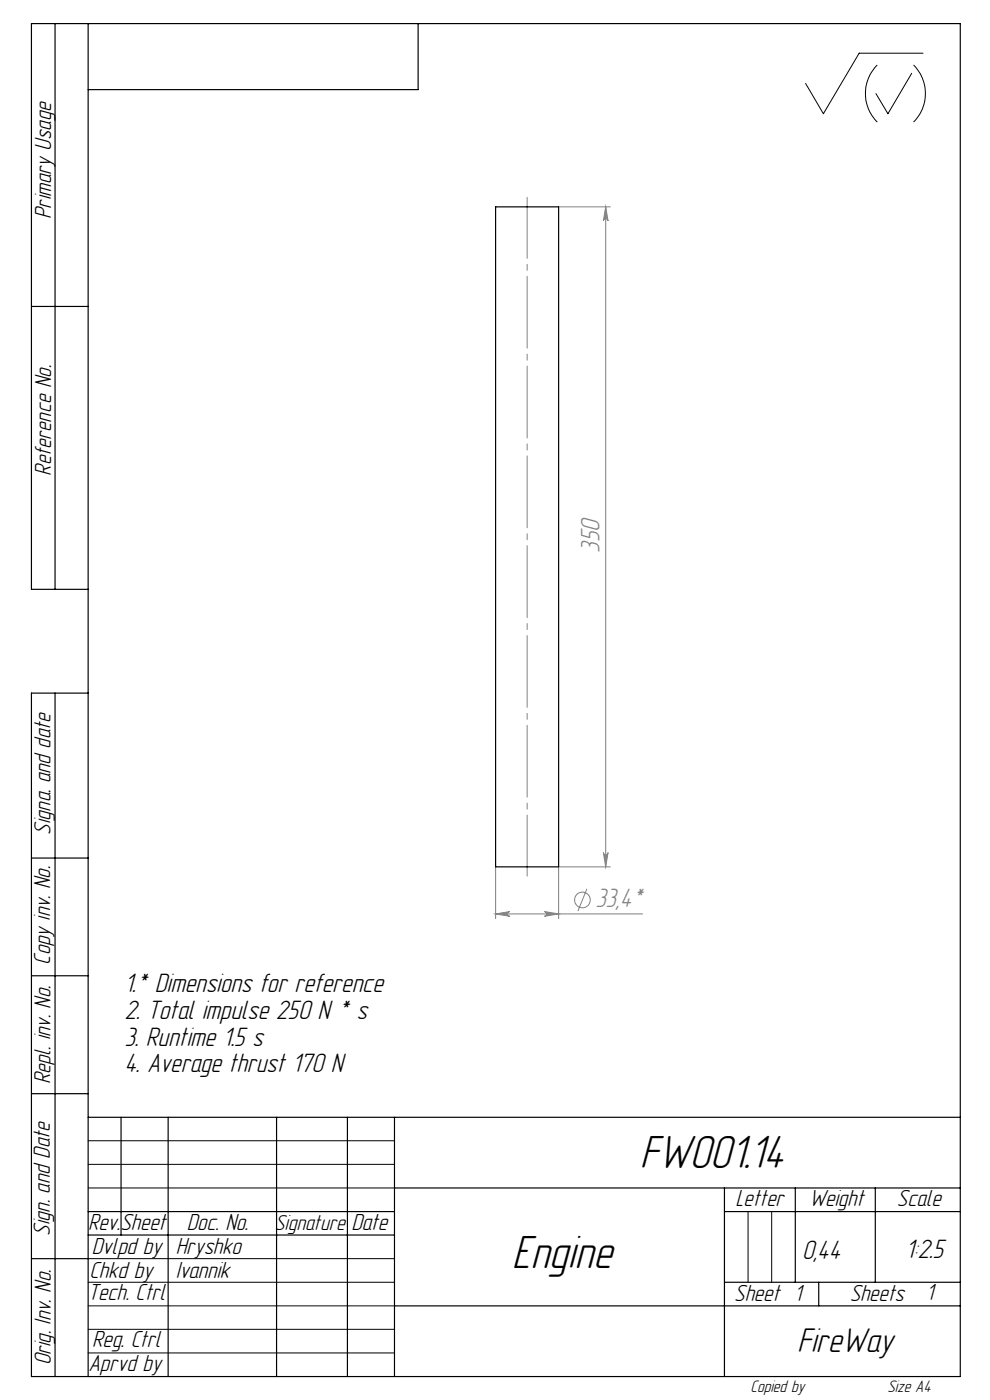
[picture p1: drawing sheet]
<svg xmlns="http://www.w3.org/2000/svg" width="210mm" height="297mm" viewBox="0 0 210 297" stroke-linecap="round" stroke-linejoin="round" font-family="sans-serif">
<g fill="none" stroke="#808080" stroke-width=".21">
<path d="M118.7 43.9h10.8M128.5 43.9v140M128.5 43.9l.5 3a.49 .49 0 0 0-.5-.5 .49 .49 0 0 0-.5 .5zM105.1 193.9l3-.5a.49 .49 0 0 0-.4 .5 .49 .49 0 0 0 .4 .5zM105.1 184.1v10.8M105.1 193.9h31.2M115.5 193.4l3 .5-3 .5a.49 .49 0 0 0 .5-.5 .49 .49 0 0 0-.5-.5zM118.5 184.1v10.8M118.7 183.9h10.8M124.5 188.6l-1.9 4.7M128 180.9a.49 .49 0 0 0 .5 .5 .49 .49 0 0 0 .5-.5l-.5 3z"/>
<circle cx="123.5" cy="190.9" r="1.67"/>
</g>
<g fill="none" stroke="#000" stroke-width=".21">
<path d="M186.1 13.8a8.6 8.6 0 0 0 0 12.1M193.4 15.6l-5.1 8.5-2.5-4.2M193.8 13.8a8.6 8.6 0 0 1 0 12.1M195.8 11.3h-13.6l-7.5 12.8-3.8-6.4M18.7 242h65M18.7 247h65M18.7 252h65M158.7 257v15M163.7 257v15M18.7 267h65M18.7 272h65M18.7 277h65"/>
<path d="M18.7 282h65M18.7 287h65"/>
</g>
<path d="M111.8 41.9v144" fill="none" stroke="#808080" stroke-width=".21" stroke-dasharray="15.2 1.3 1.3 1.3" stroke-dashoffset="2.3"/>
<g fill="none" stroke="#000" stroke-width=".25">
<path d="M11.7 5v120M18.7 5v287M88.7 5v14h-70M6.7 65h12M18.7 125h-12v-120h197v287h-197v-145h12M11.7 147v145M6.7 182h12M6.7 207h12M6.7 232h12M18.7 237h185M25.7 237v25M35.7 237v55"/>
<path d="M58.7 237v55M73.7 237v55M83.7 237v55M18.7 257h65M83.7 252h120M153.7 257h50M153.7 252v40M168.7 252v20M185.7 252v20M6.7 267h12M18.7 262h65M83.7 277h120"/>
<path d="M153.7 272h50M173.7 272v5"/>
</g>
<g fill="#808080">
<path d="M105.1 193.9l3-.5a.49 .49 0 0 0-.4 .5 .49 .49 0 0 0 .4 .5zM115.5 193.4l3 .5-3 .5a.49 .49 0 0 0 .5-.5 .49 .49 0 0 0-.5-.5z"/>
<path d="M128.5 43.9l.5 3a.49 .49 0 0 0-.5-.5 .49 .49 0 0 0-.5 .5zM128 180.9a.49 .49 0 0 0 .5 .5 .49 .49 0 0 0 .5-.5l-.5 3z"/>
</g>
<path d="M105.1 43.9h13.4v140h-13.4z" fill="none" stroke="#000" stroke-width=".25"/>
<g font-size="10.2">
<text x="135.7" y="247.8">FW001.14</text>
<text x="108.6" y="268.9">Engine</text>
</g>
<text font-size="7.5" x="169.1" y="286.7">FireWay</text>
<g font-size="5.8" fill="#808080">
<text x="127.1" y="117.3" transform="rotate(-90 127.1 117.3)">350</text>
<text x="126.3" y="192.5">33,4*</text>
</g>
<g font-size="5.8">
<text x="26.4" y="210.5">1.* Dimensions for reference</text>
<text x="26.4" y="216.2">2. Total impulse 250 N * s</text>
<text x="26.4" y="221.8">3. Runtime 1.5 s</text>
<text x="26.4" y="227.5">4. Average thrust 170 N</text>
<text x="170.1" y="267">0,44</text>
<text x="192.1" y="267">1:2.5</text>
</g>
<g font-size="5.1">
<text x="10.9" y="46.5" transform="rotate(-90 10.9 46.5)">Primary Usage</text>
<text x="10.9" y="100.9" transform="rotate(-90 10.9 100.9)">Reference No.</text>
<text x="10.7" y="177.1" transform="rotate(-90 10.7 177.1)">Signa. and date</text>
<text x="10.7" y="204.6" transform="rotate(-90 10.7 204.6)">Copy inv. No.</text>
<text x="10.7" y="230.1" transform="rotate(-90 10.7 230.1)">Repl. inv. No.</text>
<text x="156.1" y="255.9">Letter</text>
<text x="171.6" y="255.9">Weight</text>
<text x="190.3" y="255.9">Scale</text>
<text x="10.5" y="262.2" transform="rotate(-90 10.5 262.2)">Sign. and Date</text>
<text x="18.7" y="261">Rev.Sheet</text>
<text x="39.6" y="261">Doc. No.</text>
<text x="74.5" y="261">Date</text>
<text x="19.5" y="266.1">Dvlpd by</text>
<text x="37.3" y="266.1">Hryshko</text>
<text x="18.7" y="275.8">Tech. Ctrl</text>
<text x="19" y="271">Chkd by</text>
<text x="37.3" y="271">Ivannik</text>
<text x="196.5" y="275.7">1</text>
<text x="155.8" y="276">Sheet 1</text>
<text x="180.2" y="276.1">Sheets</text>
<text x="19.5" y="285.7">Reg. Ctrl</text>
<text x="10.8" y="289.7" transform="rotate(-90 10.8 289.7)">Orig. Inv. No.</text>
<text x="18.8" y="290.8">Aprvd by</text>
</g>
<text font-size="4.7" x="58.3" y="261">Signature</text>
<g font-size="3.7">
<text x="159.2" y="295.3">Copied by</text>
<text x="188.2" y="295.4">Size À4</text>
</g>
</svg>
